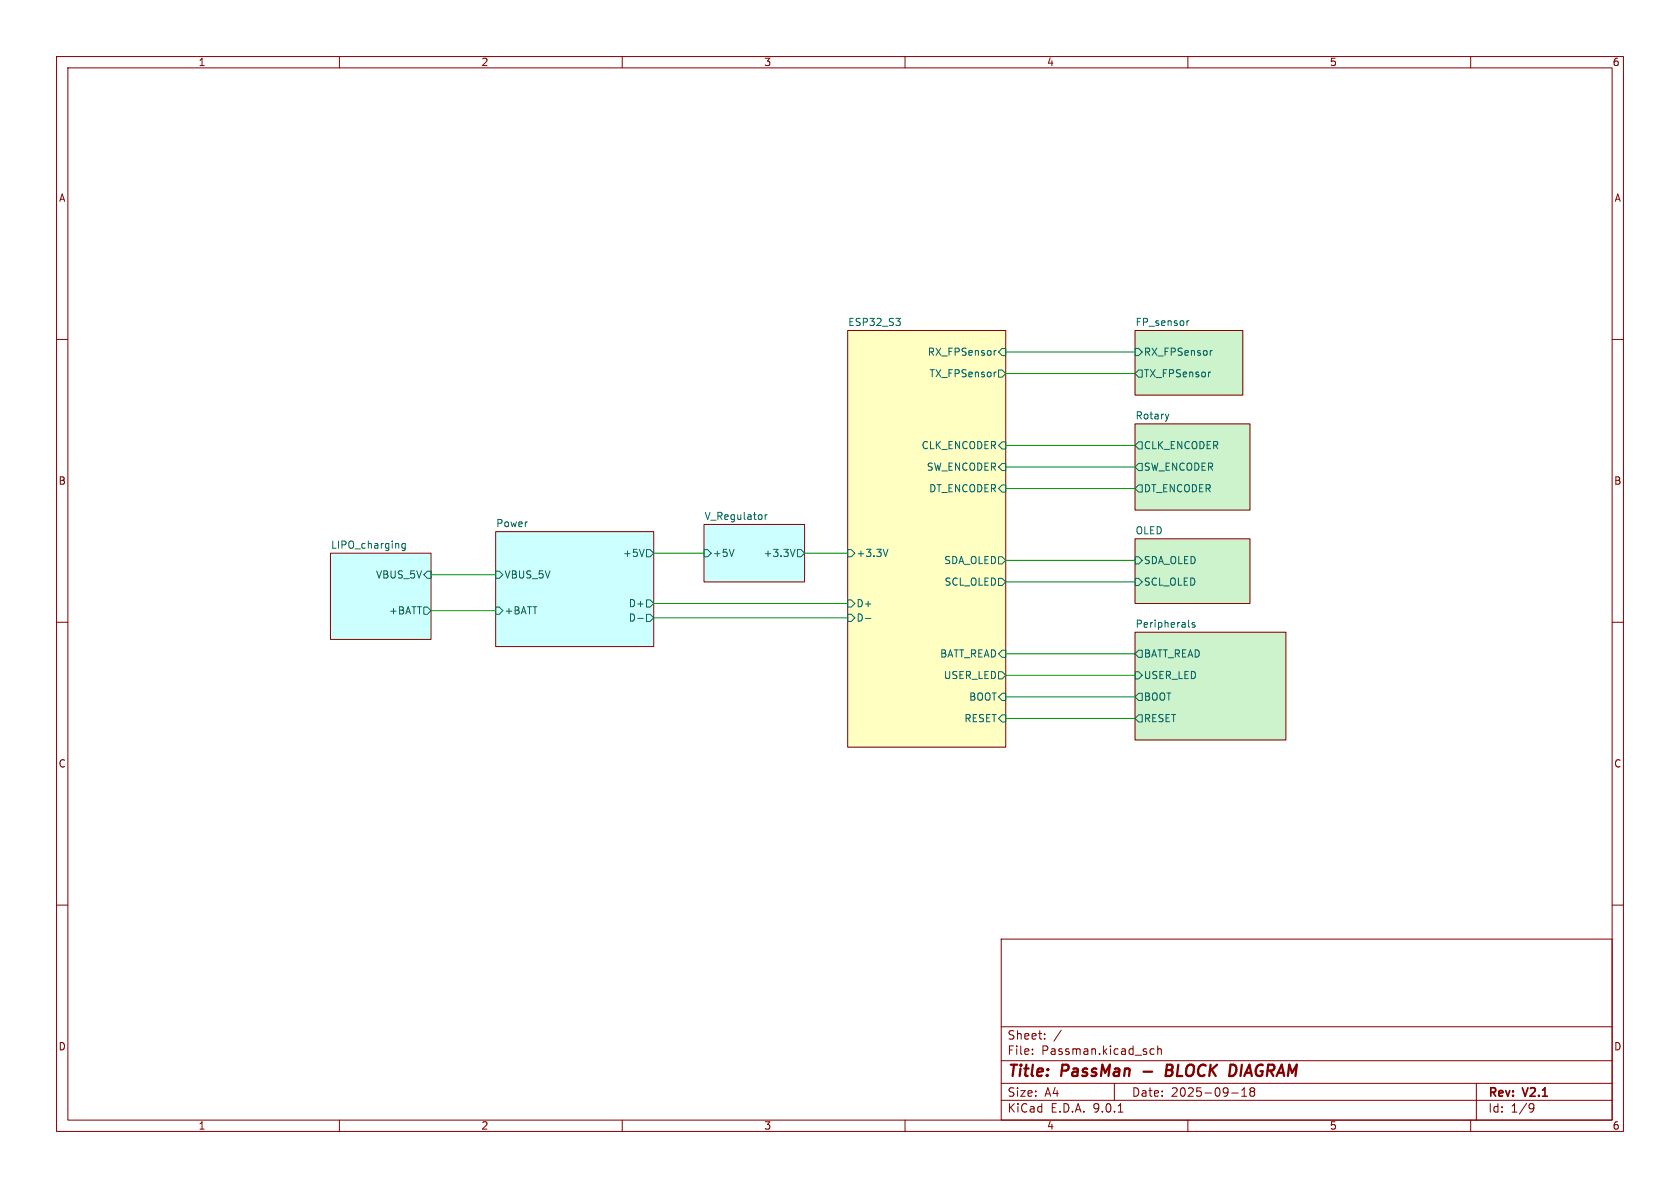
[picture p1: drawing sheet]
<svg xmlns="http://www.w3.org/2000/svg" width="297mm" height="210mm" viewBox="0 0 297 210" stroke-linecap="round" stroke-linejoin="round" font-family="sans-serif">
<g fill="none" stroke="#840000" stroke-width=".18">
<path d="M10 10h277v190h-277zM12 12h273v186h-273zM60 10v2M110 10v2M160 10v2M210 10v2M260 10v2M149.9 58.4h27.9v73.7h-27.9zM200.7 58.4h19v11.5h-19zM10 60h2M200.7 74.9h20.3v15.3h-20.3zM285 60h2"/>
<path d="M58.4 97.8h17.8v15.2h-17.8zM87.6 94h28v20.3h-28zM124.5 92.7h17.7v10.2h-17.7zM200.7 95.3h20.3v11.4h-20.3zM10 110h2M200.7 111.8h26.6v19h-26.6zM285 110h2M10 160h2M177 166h108v32h-108zM285 160h2M60 198v2M110 198v2"/>
<path d="M160 198v2M177 194.5h108M177 191.5h108M177 187.5h108M177 181.5h108M182.5 186.3v.1M182.5 185.5v.1M184.7 183.6v.1M184.7 182.8v.1M187.6 182.1l-1.3 2M197 191.5v3M197.7 196.6h.8"/>
<path d="M204 185.5l-.4-.1-.3 .3v.4l.2 .2h.5M204.7 185.5l.2-.1 .3 .1 .1 .9M204.7 184.9v1.5M210 198v2M217.7 193.2h1.2M219.5 193.8h.9M219.5 192.7l.5-.4v1.5M221.2 192.9l-.2 .3v.5l.2 .1 .5-.1 .1-.2-.1-.4-.2-.2M221.2 192.9l-.2-.2 .2-.4 .5 .1 .1 .2-.3 .3M221.2 192.9h.3M260 198v2M261 191.5v6.5"/>
<path d="M270.6 195.1l.5 .1a.99 .99 0 0 1-.4 1.4h-.2M271.2 195.7l-.3 .3h-.3"/>
</g>
<path d="M202.2 189.4h1.5M206.2 189.2h.7M206.9 189.2l.2 .1M207 188.2h-.7l-.2 2 .9-.1M207.1 189.1l-.2 .1" fill="none" stroke="#840000" stroke-width=".4"/>
<g fill="#ccf3cc" stroke="#ccf3cc" stroke-width=".18">
<path d="M200.7 74.9h20.3v15.3h-20.3z"/>
<path d="M200.7 111.8h26.6v19h-26.6z"/>
<path d="M200.7 95.3h20.3v11.4h-20.3z"/>
<path d="M200.7 58.4h19v11.5h-19z"/>
</g>
<g fill="#cff" stroke="#cff" stroke-width=".18">
<path d="M87.6 94h28v20.3h-28z"/>
<path d="M58.4 97.8h17.8v15.2h-17.8z"/>
<path d="M124.5 92.7h17.7v10.2h-17.7z"/>
</g>
<path d="M149.9 58.4h27.9v73.7h-27.9z" fill="#ffffc2" stroke="#ffffc2" stroke-width=".18"/>
<g fill="none" stroke="#006464" stroke-width=".18">
<path d="M158.4 56.3h.8l-.5 .5M159 56.8l.2 .2-.2 .5M209.8 56.7v.8M210.2 56.7l-.4 .2M176.1 62l-.3 .1M176.1 65.8h-.2M176.5 65.4h.7l.6 .6-.6 .7h-.7zM177.2 61.6h.6v1.3h-.6l-.7-.7zM177.2 78.1h.6v1.3h-.6l-.7-.7zM200.7 61.6h.6l.6 .6-.6 .7h-.6zM201.3 78.1h.6v1.3h-.6l-.6-.7zM201.3 65.4h.6v1.3h-.6l-.6-.7z"/>
<path d="M206.6 73.2l-.3 .9M214 65.8h-.2M214.3 62l-.3 .1M71.6 96.1v1l-.2 .2h-.3M71.6 96.1h-.3l-.3 .2 .2 .6h.4M113.9 97.1l-.4 1.3M114.3 97.2h.6l.7 .6-.7 .6h-.6zM124.5 97.2h.6l.6 .6-.6 .6h-.6zM129.8 97.1l-.5 1.3M135.3 91v.8M135.6 91l-.3 .2M140.6 97.1l-.5 1.3"/>
<path d="M141 97.2h.6l.6 .6-.6 .6h-.6zM149.9 97.2h.6l.6 .6-.6 .6h-.6zM157 97.1l-.4 1.3M176.5 98.4h.7l.6 .7-.6 .6h-.7zM177.2 85.7h.6v1.3h-.6l-.7-.6zM177.2 81.9h.6v1.3h-.6l-.7-.6zM200.7 98.4h.6l.6 .7-.6 .6h-.6zM201.3 81.9h.6v1.3h-.6l-.6-.6zM201.3 85.7h.6v1.3h-.6l-.6-.6zM74.9 107.3h.7l.6 .7-.6 .6h-.7zM75.6 101h.6v1.2h-.6l-.7-.6zM87.6 101h.7l.6 .6-.6 .6h-.7z"/>
<path d="M87.6 107.3h.7l.6 .7-.6 .6h-.7zM112.7 109.3h1M114.3 106h.6l.7 .7-.7 .6h-.6zM114.3 108.6h.6l.7 .6-.7 .7h-.6zM149.9 106h.6l.6 .7-.6 .6h-.6zM149.9 108.6h.6l.6 .6-.6 .7h-.6zM153 109.3h1M176.5 102.2h.7l.6 .7-.6 .6h-.7zM176.5 118.7h.7l.6 .7-.6 .6h-.7zM177.2 114.9h.6v1.3h-.6l-.7-.6zM200.7 118.7h.6l.6 .7-.6 .6h-.6zM200.7 102.2h.6l.6 .7-.6 .6h-.6z"/>
<path d="M201.3 114.9h.6v1.3h-.6l-.6-.6zM210.1 110.7l.2 .2M211.2 110.1l-.3-.1-.2 .2 .1 .2 .4 .1v.3h-.5M177.2 126.4h.6v1.2h-.6l-.7-.6zM177.2 122.6h.6v1.2h-.6l-.7-.6zM201.3 126.4h.6v1.2h-.6l-.6-.6zM201.3 122.6h.6v1.2h-.6l-.6-.6z"/>
</g>
<g fill="none" stroke="#009600" stroke-width=".18">
<path d="M177.8 66h22.9M177.8 62.2h22.9M177.8 78.7h22.9M115.6 97.8h8.9M142.2 97.8h7.7M177.8 82.6h22.9M177.8 99.1h22.9M177.8 86.4h22.9M76.2 108h11.4M76.2 101.6h11.4M115.6 106.7h34.3M115.6 109.2h34.3"/>
<path d="M177.8 119.4h22.9M177.8 115.6h22.9M177.8 102.9h22.9M177.8 127h22.9M177.8 123.2h22.9"/>
</g>
<g font-size="2.8" fill="#840000">
<text x="178" y="190.9">Title:</text>
<text x="187.7" y="190.9">PassMan</text>
<text x="207.7" y="190.9">BLOCK DIAGRAM</text>
</g>
<g font-size="2.1" fill="#840000">
<text x="178" y="184">Sheet:</text>
<text x="178" y="186.7">File:</text>
<text x="184.1" y="186.7">Passman.kicad_sch</text>
<text x="178" y="196.9">KiCad</text>
<text x="178" y="194.1">Size:</text>
<text x="184.7" y="194.1">A4</text>
<text x="185.7" y="196.9">E.D.A.</text>
<text x="193.3" y="196.9">9.0.1</text>
<text x="200" y="194.1">Date:</text>
<text x="207" y="194.1">2025-09-18</text>
<text x="263" y="194.3">Rev:</text>
<text x="263" y="196.9">Id:</text>
<text x="267.1" y="196.9">1/9</text>
<text x="269.4" y="194.3">V2.1</text>
</g>
<g font-size="1.8" fill="#840000">
<text x="35" y="11.9">1</text>
<text x="85" y="11.9">2</text>
<text x="135" y="11.9">3</text>
<text x="185" y="11.9">4</text>
<text x="235" y="11.9">5</text>
<text x="285" y="11.9">6</text>
<text x="10.3" y="35.9">A</text>
<text x="285.3" y="35.9">A</text>
<text x="10.3" y="85.9">B</text>
<text x="285.3" y="85.9">B</text>
<text x="10.3" y="135.9">C</text>
<text x="285.3" y="135.9">C</text>
<text x="10.3" y="185.9">D</text>
<text x="285.3" y="185.9">D</text>
<text x="35" y="199.9">1</text>
<text x="85" y="199.9">2</text>
<text x="135" y="199.9">3</text>
<text x="185" y="199.9">4</text>
<text x="235" y="199.9">5</text>
<text x="285" y="199.9">6</text>
</g>
<g font-size="1.8" fill="#006464">
<text x="149.9" y="57.7">ESP32_S3</text>
<text x="200.7" y="57.7">FP_sensor</text>
<text x="163.9" y="63.1">RX_FPSensor</text>
<text x="202.1" y="63.1">RX_FPSensor</text>
<text x="164.2" y="66.9">TX_FPSensor</text>
<text x="202.1" y="66.9">TX_FPSensor</text>
<text x="200.7" y="74.2">Rotary</text>
<text x="162.8" y="79.6">CLK_ENCODER</text>
<text x="163.7" y="83.4">SW_ENCODER</text>
<text x="202.1" y="79.6">CLK_ENCODER</text>
<text x="202.1" y="83.4">SW_ENCODER</text>
<text x="164.2" y="87.2">DT_ENCODER</text>
<text x="202.1" y="87.2">DT_ENCODER</text>
<text x="87.6" y="93.3">Power</text>
<text x="124.5" y="92">V_Regulator</text>
<text x="200.7" y="94.5">OLED</text>
<text x="58.4" y="97.1">LIPO_charging</text>
<text x="110" y="98.7">+5V</text>
<text x="125.9" y="98.7">+5V</text>
<text x="134.9" y="98.7">+3.3V</text>
<text x="151.3" y="98.7">+3.3V</text>
<text x="166.8" y="99.9">SDA_OLED</text>
<text x="202.1" y="99.9">SDA_OLED</text>
<text x="66.4" y="102.5">VBUS_5V</text>
<text x="89.1" y="102.5">VBUS_5V</text>
<text x="111.1" y="107.5">D+</text>
<text x="151.3" y="107.5">D+</text>
<text x="166.9" y="103.7">SCL_OLED</text>
<text x="202.1" y="103.7">SCL_OLED</text>
<text x="68.7" y="108.8">+BATT</text>
<text x="89.1" y="108.8">+BATT</text>
<text x="111.1" y="110.1">D-</text>
<text x="151.3" y="110.1">D-</text>
<text x="200.7" y="111">Peripherals</text>
<text x="166.1" y="116.4">BATT_READ</text>
<text x="202.1" y="116.4">BATT_READ</text>
<text x="166.8" y="120.2">USER_LED</text>
<text x="171.2" y="124.1">BOOT</text>
<text x="202.1" y="120.2">USER_LED</text>
<text x="202.1" y="124.1">BOOT</text>
<text x="170.4" y="127.9">RESET</text>
<text x="202.1" y="127.9">RESET</text>
</g>
</svg>
